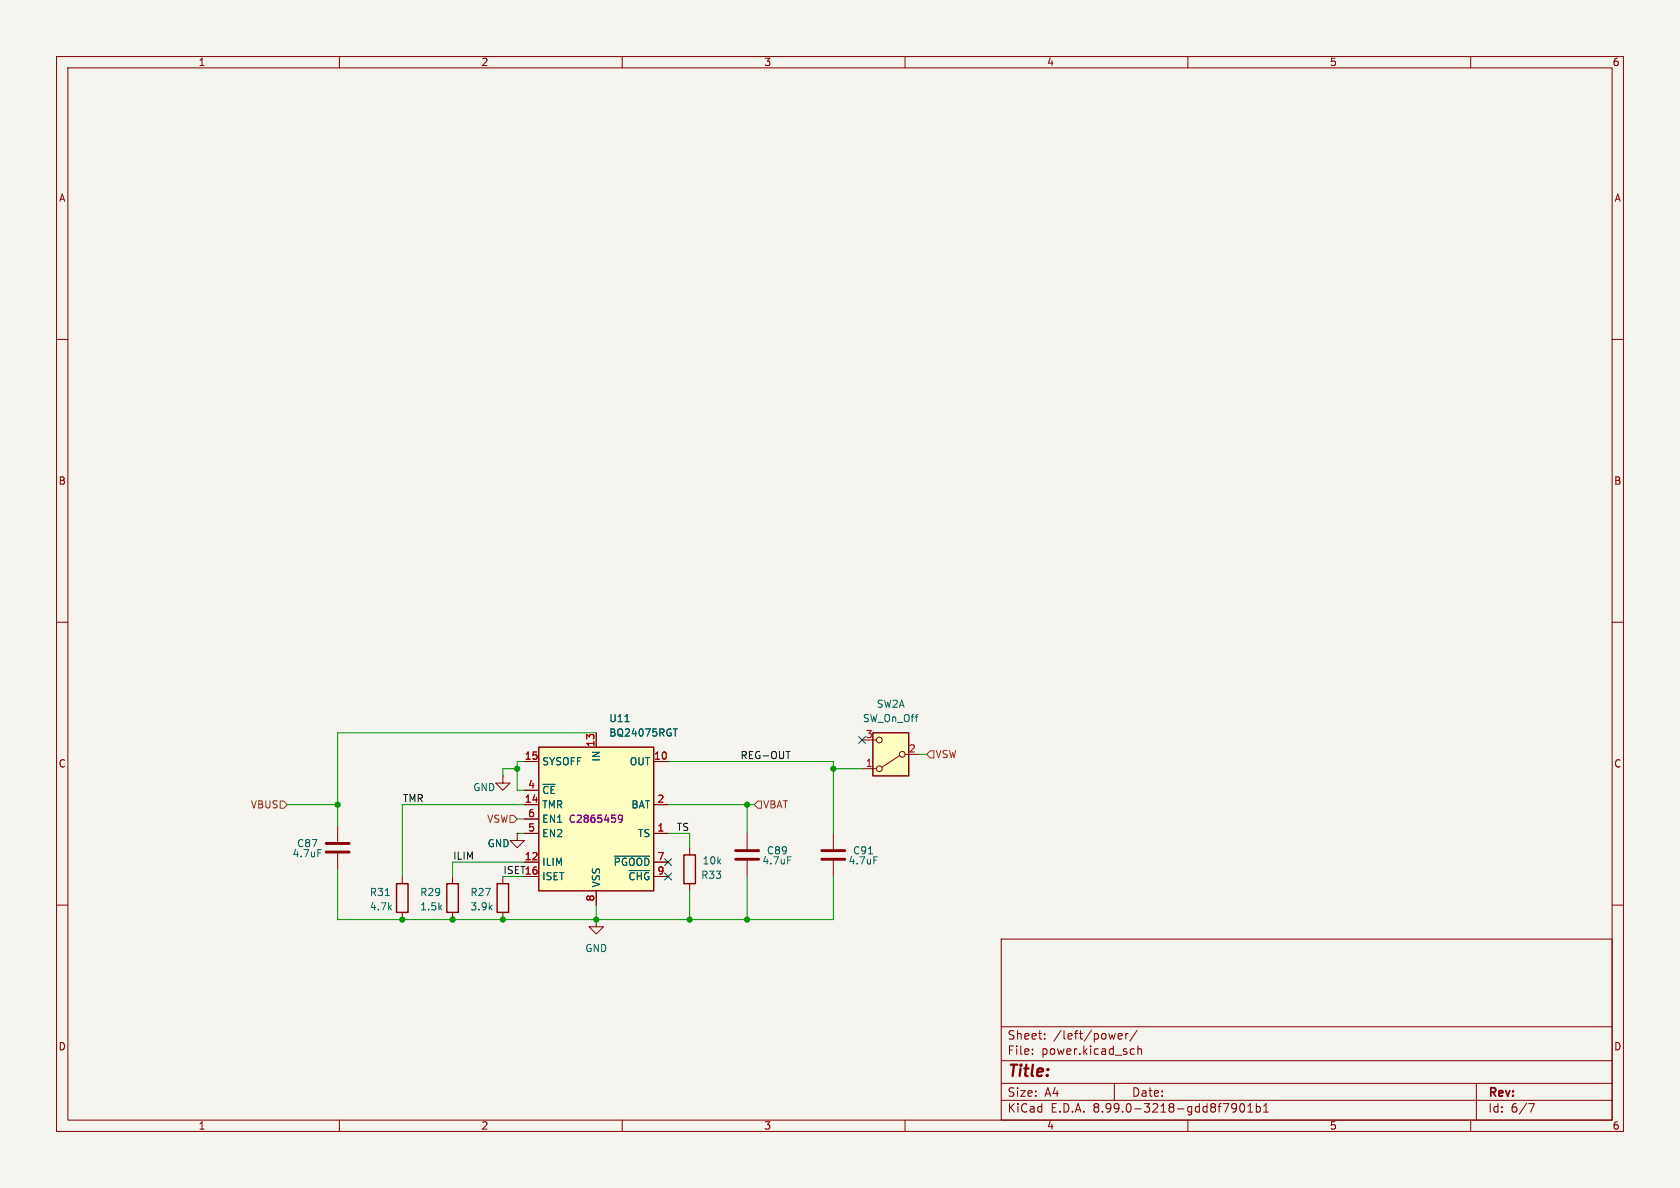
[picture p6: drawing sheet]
<svg xmlns="http://www.w3.org/2000/svg" width="297mm" height="210mm" viewBox="0 0 297 210" stroke-linecap="round" stroke-linejoin="round" font-family="sans-serif">
<path d="M0 0h297v210h-297z" fill="#f5f4ef" stroke="#f5f4ef" stroke-width=".18"/>
<g fill="none" stroke="#840000" stroke-width=".18">
<path d="M10 10h277v190h-277zM12 12h273v186h-273zM60 10v2M110 10v2M160 10v2M210 10v2M260 10v2M10 60h2M285 60h2M10 110h2M285 110h2M147.3 147.3v2.8"/>
<path d="M147.3 152.1v2.8M10 160h2M105.4 162.6v1.2h1.3l-1.3 1.3-1.3-1.3h1.3M105.4 162.6h.1M177 166h108v32h-108zM285 160h2M60 198v2M110 198v2M160 198v2M177 194.5h108M177 191.5h108M177 187.5h108"/>
<path d="M177 181.5h108M182.5 186.3v.1M182.5 185.5v.1M184.7 183.6v.1M184.7 182.8v.1M197 191.5v3M197.7 183.2l.7-.1-.1-.3-.4-.1-.2 .2v.7h.6M199 182.7v1M199.5 182.7l-.3 .1-.2 .2M200.1 185.4l.4 .1M200.5 186.3l-.4 .1M201 182.1l-1.3 2"/>
<path d="M201.2 185.5l.2-.1 .3 .1 .1 .9M201.2 184.9v1.5M210 198v2M218.6 195.7l-.3 .3h-.3l-.3-.3 .2-.5 .4-.1 .2 .1a.99 .99 0 0 1-.3 1.4h-.3M219.3 195.2l.2-.1a.81 .81 0 0 1 .6 .6 .81 .81 0 0 1-.3 .8l-.1 .1a.81 .81 0 0 1-.4-1.4zM220.6 196.6h.9M220.6 195.5l.4-.4v1.5M222.1 195.7l.4-.1 .3 .3v.4l-.1 .2h-.6M222.1 195.1v1.5M223.4 196.6h.8M223.4 195.5l.4-.4v1.5M260 198v2"/>
<path d="M261 191.5v6.5M270.2 195.1h1l-.6 1.5"/>
</g>
<path d="M145.3 151.9h4.1M145.3 150.4h4.1" fill="none" stroke="#840000" stroke-width=".51"/>
<path d="M153.5 150.9h.8M154.5 151.5h.6" fill="none" stroke="#006464" stroke-width=".18"/>
<path d="M95.2 132.1h20.4v25.4h-20.4z" fill="#ffffc2"/>
<path d="M95.2 132.1h20.4v25.4h-20.4zM70.1 156.2h2v5.1h-2z" fill="none" stroke="#840000" stroke-width=".25"/>
<g fill="none" stroke="#840000" stroke-width=".18">
<path d="M92.7 134.6h2.5M92.7 139.7h2.5M105.4 129.5v2.6M115.6 134.6h2.5M71.1 154.9v1.3M92.7 142.2h2.5M92.7 144.8h2.5M92.7 147.3h2.5M92.7 152.4h2.5M92.7 154.9h2.5M105.4 157.5v2.5M115.6 142.2h2.5"/>
<path d="M115.6 147.3h2.5M115.6 152.4h2.5M115.6 154.9h2.5M132.1 147.3v2.8M132.1 152.1v2.8M71.1 161.3v1.3"/>
</g>
<path d="M110.5 127.6h.7M119 128.8h.7M68.1 158.3h.7M108.6 151.4h6.2M111.2 153.9h3.6M139.3 151.5h.6" fill="none" stroke="#006464" stroke-width=".18"/>
<path d="M110 144.6l-.2 .3h-.2l-.3-.3 .1-.4 .4-.1 .2 .1a.84 .84 0 0 1-.3 1.2h-.3" fill="none" stroke="#840084" stroke-width=".18"/>
<path d="M130 151.9h4.1M130 150.4h4.1" fill="none" stroke="#840000" stroke-width=".51"/>
<path d="M154.3 129.5h6.4v7.7h-6.4z" fill="#ffffc2"/>
<g fill="none" stroke="#840000" stroke-width=".18">
<path d="M88.9 137.2v1.2h1.3l-1.3 1.3-1.3-1.3h1.3M88.9 137.2h.1M92.7 134.6h2.5M92.7 139.7h2.5M105.4 129.5v2.6M115.6 134.6h2.5M152.4 135.9h2.5M152.4 130.8h2.5M159 133.6l-3.1 2M160 133.4h2.6M59.7 146.1v2.7M59.7 150.9v2.8"/>
<path d="M80 154.9v1.3M88.9 154.9v1.3M91.4 147.3v1.3h1.3l-1.3 1.3-1.2-1.3h1.2M91.4 147.3h.1M92.7 142.2h2.5M92.7 144.8h2.5M92.7 147.3h2.5M92.7 152.4h2.5M92.7 154.9h2.5M105.4 157.5v2.5M115.6 142.2h2.5M115.6 147.3h2.5"/>
<path d="M115.6 152.4h2.5M115.6 154.9h2.5M121.9 149.9v1.2M121.9 156.2v1.3M80 161.3v1.3M88.9 161.3v1.3"/>
<circle cx="155.4" cy="135.9" r=".51"/>
<circle cx="155.4" cy="130.8" r=".51"/>
<circle cx="159.5" cy="133.4" r=".51"/>
</g>
<path d="M154.3 129.5h6.4v7.7h-6.4zM79 156.2h2v5.1h-2zM87.9 156.2h2v5.1h-2zM120.9 151.1h2v5.1h-2z" fill="none" stroke="#840000" stroke-width=".25"/>
<path d="M57.7 150.6h4M57.7 149.1h4" fill="none" stroke="#840000" stroke-width=".51"/>
<path d="M110.5 127.6h.7M119 128.8h.7M56.2 150.2h.6M108.6 151.4h6.2M111.2 153.9h3.6" fill="none" stroke="#006464" stroke-width=".18"/>
<path d="M164.5 132.7h.6v1.3h-.6l-.7-.6zM49.5 141.6h.7l.6 .6-.6 .7h-.7zM90.2 144.1h.6l.6 .7-.6 .6h-.6zM134 141.6h.6v1.3h-.6l-.7-.7z" fill="none" stroke="#725600" stroke-width=".18"/>
<path d="M139 132.8h.7" fill="none" stroke="#0f0f0f" stroke-width=".18"/>
<g fill="none" stroke="#009600" stroke-width=".18">
<path d="M91.4 135.9h-2.5v1.3M92.7 134.6h-1.3v5.1h1.3M105.4 129.5h-45.7v16.6M118.1 134.6h29.2v12.7M147.3 135.9h5.1M162.6 133.4h1.2M50.8 142.2h8.9M59.7 153.7v8.9h87.6v-7.7M88.9 154.9h3.8M91.4 147.3h1.3M91.4 144.8h1.3M92.7 142.2h-21.6v12.7"/>
<path d="M92.7 152.4h-12.7v2.5M118.1 147.3h3.8v2.6M118.1 142.2h15.2M121.9 157.5v5.1M132.1 142.2v5.1M132.1 154.9v7.7M105.4 160v2.6"/>
</g>
<path d="M151.8 130.2l1.2 1.2M153 130.2l-1.2 1.2M117.5 154.3l1.2 1.2M117.5 151.8l1.2 1.2M118.7 154.3l-1.2 1.2M118.7 151.8l-1.2 1.2" fill="none" stroke="#000084" stroke-width=".18"/>
<path d="M110 144.6l-.2 .3h-.2l-.3-.3 .1-.4 .4-.1 .2 .1a.84 .84 0 0 1-.3 1.2h-.3" fill="none" stroke="#840084" stroke-width=".18"/>
<g fill="#009600" stroke="#009600" stroke-width=".18">
<circle cx="105.4" cy="162.6" r=".46"/>
<circle cx="147.3" cy="135.9" r=".46"/>
<circle cx="132.1" cy="142.2" r=".46"/>
<circle cx="121.9" cy="162.6" r=".46"/>
<circle cx="132.1" cy="162.6" r=".46"/>
<circle cx="71.1" cy="162.6" r=".46"/>
<circle cx="80" cy="162.6" r=".46"/>
<circle cx="59.7" cy="142.2" r=".46"/>
<circle cx="88.9" cy="162.6" r=".46"/>
<circle cx="91.4" cy="135.9" r=".46"/>
</g>
<text font-size="2.8" fill="#840000" x="178" y="190.9">Title:</text>
<g font-size="2.1" fill="#840000">
<text x="178" y="184">Sheet:</text>
<text x="186.2" y="184">/left/power/</text>
<text x="178" y="186.7">File:</text>
<text x="184.1" y="186.7">power.kicad_sch</text>
<text x="178" y="196.9">KiCad</text>
<text x="178" y="194.1">Size:</text>
<text x="184.7" y="194.1">A4</text>
<text x="185.7" y="196.9">E.D.A.</text>
<text x="193.3" y="196.9">8.99.0-3218-gdd8f7901b1</text>
<text x="200" y="194.1">Date:</text>
<text x="263" y="194.3">Rev:</text>
<text x="263" y="196.9">Id:</text>
<text x="267.1" y="196.9">6/7</text>
</g>
<g font-size="1.8" fill="#840000">
<text x="35" y="11.9">1</text>
<text x="85" y="11.9">2</text>
<text x="135" y="11.9">3</text>
<text x="185" y="11.9">4</text>
<text x="235" y="11.9">5</text>
<text x="285" y="11.9">6</text>
<text x="10.3" y="35.9">A</text>
<text x="285.3" y="35.9">A</text>
<text x="10.3" y="85.9">B</text>
<text x="285.3" y="85.9">B</text>
<text x="10.3" y="135.9">C</text>
<text x="285.3" y="135.9">C</text>
<text x="10.3" y="185.9">D</text>
<text x="285.3" y="185.9">D</text>
<text x="35" y="199.9">1</text>
<text x="85" y="199.9">2</text>
<text x="135" y="199.9">3</text>
<text x="185" y="199.9">4</text>
<text x="235" y="199.9">5</text>
<text x="285" y="199.9">6</text>
</g>
<g font-size="1.8" fill="#006464">
<text x="154.9" y="125.3">SW2A</text>
<text x="107.6" y="127.9">U11</text>
<text x="107.6" y="130.4">BQ24075RGT</text>
<text x="152.4" y="127.9">SW_On_Off</text>
<text x="95.8" y="135.5">SYSOFF</text>
<text x="106.3" y="134.7" transform="rotate(-90 106.3 134.7)">IN</text>
<text x="111.2" y="135.5">OUT</text>
<text x="83.6" y="140.1">GND</text>
<text x="95.8" y="140.6">~{CE}</text>
<text x="95.8" y="143.1">TMR</text>
<text x="111.5" y="143.1">BAT</text>
<text x="52.4" y="150">C87</text>
<text x="86.1" y="150">GND</text>
<text x="95.8" y="145.6">EN1</text>
<text x="95.8" y="148.2">EN2</text>
<text x="112.7" y="148.2">TS</text>
<text x="51.6" y="151.7">4.7uF</text>
<text x="95.8" y="153.3">ILIM</text>
<text x="95.8" y="155.8">ISET</text>
<text x="108.4" y="153.3">~{PGOOD}</text>
<text x="111" y="155.8">~{CHG}</text>
<text x="123.9" y="155.5">R33</text>
<text x="124.1" y="153">10k</text>
<text x="134.7" y="153">4.7uF</text>
<text x="135.5" y="151.2">C89</text>
<text x="149.9" y="153">4.7uF</text>
<text x="150.7" y="151.2">C91</text>
<text x="65.3" y="161.1">4.7k</text>
<text x="65.3" y="158.6">R31</text>
<text x="74.2" y="161.1">1.5k</text>
<text x="74.2" y="158.6">R29</text>
<text x="83.1" y="161.1">3.9k</text>
<text x="83.1" y="158.6">R27</text>
<text x="106.3" y="157" transform="rotate(-90 106.3 157)">VSS</text>
<text x="103.4" y="168.5">GND</text>
</g>
<g font-size="1.8" fill="#a90000">
<text x="153" y="130.6">3</text>
<text x="92.7" y="134.4">15</text>
<text x="105.2" y="132.1" transform="rotate(-90 105.2 132.1)">13</text>
<text x="115.5" y="134.4">10</text>
<text x="153" y="135.6">1</text>
<text x="160.6" y="133.1">2</text>
<text x="92.7" y="142">14</text>
<text x="93.3" y="139.4">4</text>
<text x="116.1" y="142">2</text>
<text x="93.3" y="144.5">6</text>
<text x="93.3" y="147.1">5</text>
<text x="116.1" y="147.1">1</text>
<text x="92.7" y="152.1">12</text>
<text x="92.7" y="154.7">16</text>
<text x="116.1" y="152.1">7</text>
<text x="116.1" y="154.7">9</text>
<text x="105.2" y="159.5" transform="rotate(-90 105.2 159.5)">8</text>
</g>
<g font-size="1.8" fill="#0f0f0f">
<text x="130.8" y="134.3">REG-OUT</text>
<text x="71.1" y="141.9">TMR</text>
<text x="119.5" y="147">TS</text>
<text x="80" y="152.1">ILIM</text>
<text x="88.9" y="154.6">ISET16</text>
</g>
<g font-size="1.8" fill="#725600">
<text x="165.3" y="134.2">VSW</text>
<text x="44.2" y="143.1">VBUS</text>
<text x="134.8" y="143.1">VBAT</text>
<text x="86" y="145.6">VSW</text>
</g>
<text font-size="1.8" fill="#840084" x="100.4" y="145.6">C2865459</text>
</svg>
